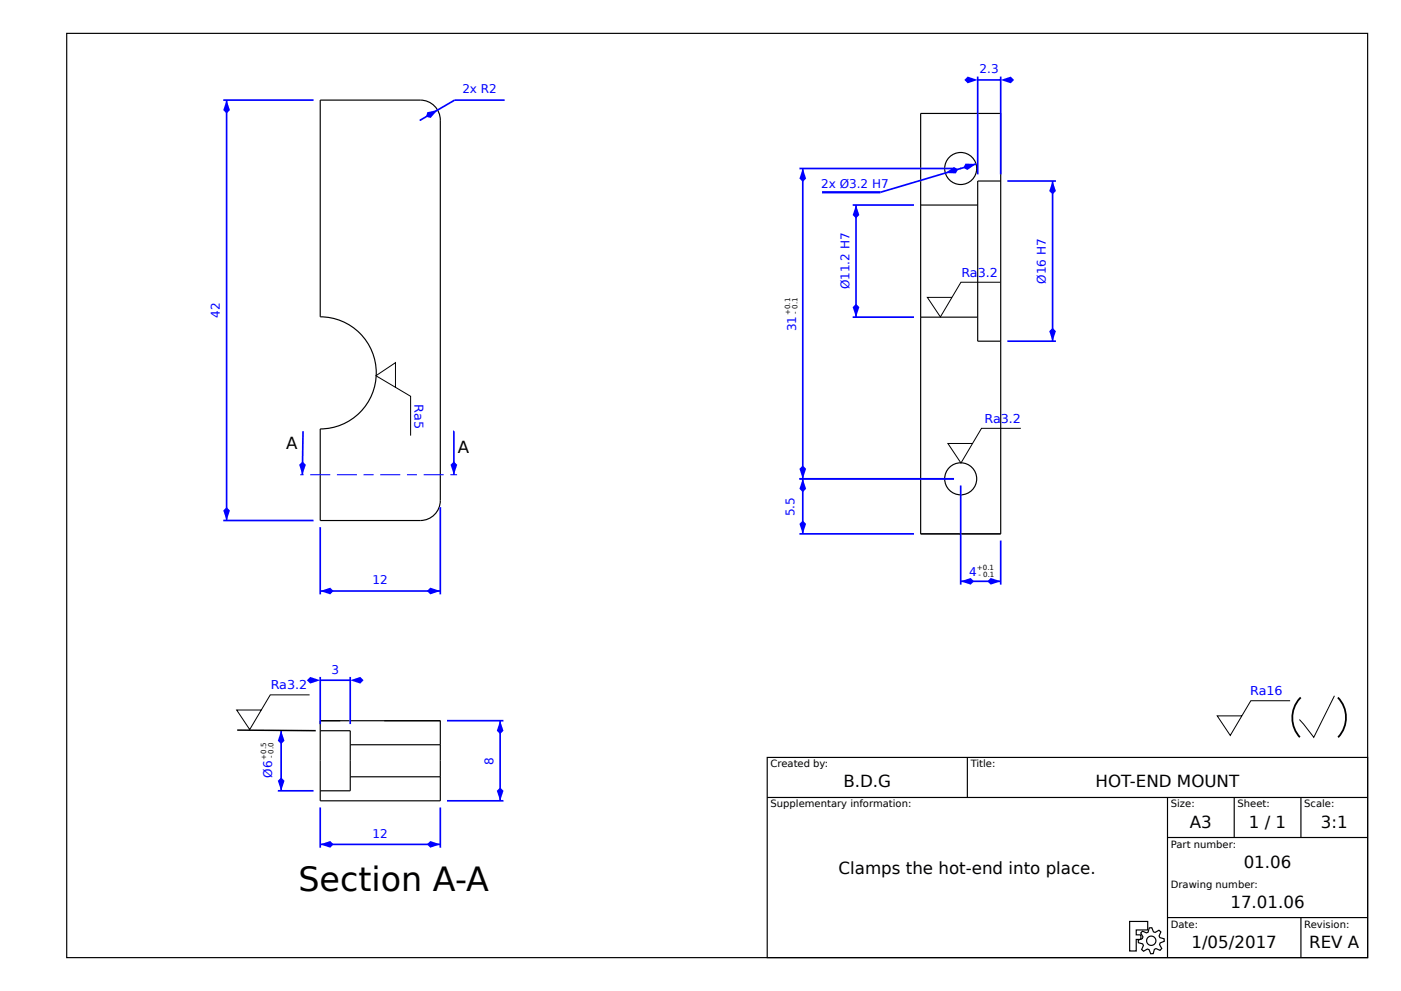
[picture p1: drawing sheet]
<svg xmlns="http://www.w3.org/2000/svg" width="420mm" height="297mm" viewBox="0 0 420 297" stroke-linecap="round" stroke-linejoin="round" font-family="sans-serif">
<g fill="none" stroke="#000" stroke-width=".35">
<path d="M20 10h390v277h-390zM96 30h30a6 6 0 0 1 6 6v114a6 6 0 0 1-6 6h-30v-27.4a16.8 16.8 0 0 0 16.8-16.9 16.8 16.8 0 0 0-16.8-16.8zM276 34h24v126h-24zM300 54.3h-6.9v48h6.9M276 61.4h17.1M276 95.1h17.1M96 216h36v24h-36zM96 219h9v18h-9M105 223.2h27M105 232.8h27M230 227h180v60h-180zM230 239h180"/>
<path d="M290 227v12M350 239v48M370 239v12M390 239v12M350 251h60M338.7 276.2h5.4v2.5h-3.5v1.5h1.4v1.3h-1.4v3.5h-1.9zM342.5 279.1l1.2 .5 .5-.2 .3-1.3 .8-.1 .5 1.3 .5 .2 1.1-.7 .6 .5-.5 1.2 .2 .5 1.3 .3v.8l-1.2 .5-.2 .5 .7 1.2-.5 .5-1.3-.5-.4 .2-.4 1.3h-.7l-.5-1.2-.5-.2-1.2 .7-.6-.5 .6-1.2-.3-.5-1.2-.4-.1-.7 1.3-.5 .1-.5-.6-1.2zM350 275h60M390 275v12"/>
<circle cx="288" cy="50.5" r="4.8"/>
<circle cx="288" cy="143.5" r="4.8"/>
<circle cx="345.1" cy="281.9" r="1.4"/>
</g>
<path d="M90 142.3h1M93 142.3h6M101 142.3h6M109 142.3h3M114 142.3h6M122 142.3h3M127 142.3h6M135 142.3h2" fill="none" stroke="#00f" stroke-width=".32"/>
<path d="M136.1 129.2v13.1" fill="none" stroke="#00f" stroke-width=".5"/>
<path d="M135.1 139.3l1-1 1 1-1 3z" fill="#00f"/>
<path d="M135.9 129.2h.2" fill="none" stroke="#00f" stroke-width=".5"/>
<path d="M90.8 129.2l-.2 13.1z" fill="#000" stroke="#00f" stroke-width=".5"/>
<path d="M89.7 139.3l1-1 1 1-1.1 3z" fill="#00f"/>
<path d="M96 202.9v14.2M96 203.9h9M105 202.9v14.1" fill="none" stroke="#00f" stroke-width=".5"/>
<g fill="#00f">
<path d="M105 203.9l3-1 1 1-1 1z"/>
<path d="M93 202.9l3 1-3 1-1-1z"/>
</g>
<path d="M134 216h16.9M149.9 216v24M134 240h16.9" fill="none" stroke="#00f" stroke-width=".5"/>
<g fill="#00f">
<path d="M149.9 236l1 1-1 3-1-3z"/>
<path d="M149.9 216l1 3-1 1-1-1z"/>
</g>
<path d="M66.9 30h27.1M67.9 30v126M66.9 156h27.1" fill="none" stroke="#00f" stroke-width=".5"/>
<g fill="#00f">
<path d="M66.9 153l1-1 1 1-1 3z"/>
<path d="M67.9 30l1 3-1 1-1-1z"/>
</g>
<path d="M96 158v20.1M132 152v26.1M96 177.1h36" fill="none" stroke="#00f" stroke-width=".5"/>
<g fill="#00f">
<path d="M129 176.1l3 1-3 1-1-1z"/>
<path d="M96 177.1l3-1 1 1-1 1z"/>
<circle cx="126" cy="36" r=".25"/>
</g>
<path d="M126 36l10.3-6z" fill="#000" stroke="#00f" stroke-width=".5"/>
<path d="M128.1 33.6l3.1-.6-2.1 2.4-1.4-.4z" fill="#00f"/>
<path d="M136.3 30h15" fill="none" stroke="#00f" stroke-width=".5"/>
<circle cx="288" cy="50.5" r=".25" fill="#00f"/>
<path d="M264 57.6l28.6-8.5z" fill="#000" stroke="#00f" stroke-width=".5"/>
<g fill="#00f">
<path d="M283.4 51.9l2.6-1.8 1.2 .6-.6 1.3z"/>
<path d="M289.4 49l3.2 .1-2.6 1.8-1.2-.6z"/>
</g>
<path d="M246.4 57.6h17.6" fill="none" stroke="#00f" stroke-width=".7" stroke-linecap="butt"/>
<path d="M255.6 61.4h18.4M256.6 61.4v33.7M255.6 95.1h18.4" fill="none" stroke="#00f" stroke-width=".5"/>
<g fill="#00f">
<path d="M256.6 91l1 1.1-1 3-1-3z"/>
<path d="M256.6 61.4l1 3-1 1.1-1-1.1z"/>
</g>
<path d="M302 54.3h14.5M315.6 54.3v48M302 102.3h14.5" fill="none" stroke="#00f" stroke-width=".5"/>
<g fill="#00f">
<path d="M314.5 99.3l1.1-1.1 .9 1.1-.9 3z"/>
<path d="M315.6 54.3l.9 3-.9 .9-1.1-.9z"/>
</g>
<path d="M293.1 23v29.2M293.1 24h6.9M300 23v29.2" fill="none" stroke="#00f" stroke-width=".5"/>
<g fill="#00f">
<path d="M300 24l3-1 1 1-1 1z"/>
<path d="M289.1 24l1-1 3 1-3 1z"/>
</g>
<path d="M96 242v12.1M96 253.1h36M132 242v12.1" fill="none" stroke="#00f" stroke-width=".5"/>
<g fill="#00f">
<path d="M96 253.1l3-1 1 1-1 1z"/>
<path d="M129 252.1l3 1-3 1-1-1z"/>
</g>
<path d="M84.3 219v18M83.3 237h10.7" fill="none" stroke="#00f" stroke-width=".5"/>
<g fill="#00f">
<path d="M84.3 233l1 1-1 3-1-3z"/>
<path d="M84.3 219l1 3-1 1-1-1z"/>
</g>
<path d="M299.9 84.6h-11.8l-6.2 10.4-3.9-5.9h7.4M386.8 210h-11.8l-6.2 10.4-3.9-5.9h7.4M400 208.5l-6.2 12.5-4.3-5.4" fill="none" stroke="#000" stroke-width=".3"/>
<path d="M389.7 209.3a8.1 8.1 0 0 1 10.8-.8 8.1 8.1 0 0 1 2 10.6 8 8 0 0 1-10.1 3.7 8 8 0 0 1-4.7-9.7 8.5 8.5 0 0 1 2-3.8z" fill="none" stroke="#000" stroke-width=".54" stroke-dasharray="13 13" stroke-linecap="butt"/>
<path d="M71.1 218.8l23.6 .2" fill="none" stroke="#000" stroke-width=".45"/>
<path d="M239.7 50.5h46.3M240.7 50.5v93M239.7 143.5h46.3" fill="none" stroke="#00f" stroke-width=".5"/>
<g fill="#00f">
<path d="M240.7 50.5l1 3-1 1-1-1z"/>
<path d="M239.7 140.5l1-1 1 1-1 3z"/>
</g>
<path d="M239.7 143.5h46.3M239.7 160h34.3M240.7 143.5v16.5" fill="none" stroke="#00f" stroke-width=".5"/>
<g fill="#00f">
<path d="M239.7 157l1-1 1 1-1 3z"/>
<path d="M240.7 143.5l1 3-1 1-1-1z"/>
</g>
<path d="M288 145.5v29.7M288 174.2h12M300 162v13.2" fill="none" stroke="#00f" stroke-width=".5"/>
<g fill="#00f">
<path d="M296 174.2l1-1 3 1-3 1z"/>
<path d="M288 174.2l3-1 1 1-1 1z"/>
</g>
<path d="M118.6 116.1v-7.4l-5.9 3.9 10.4 6.2v11.8M306 128.4h-11.8l-6.1 10.4-3.9-5.9h7.4M92.8 208.2h-11.8l-6.1 10.4-4-5.8h7.4" fill="none" stroke="#000" stroke-width=".3"/>
<text font-size="10" x="89.5" y="267.1">Section A-A</text>
<g font-size="5">
<text x="85.8" y="134.7">A</text>
<text x="137.3" y="135.9">A</text>
<text x="252.8" y="236">B.D.G</text>
<text x="328.4" y="236">HOT-END MOUNT</text>
<text x="356.7" y="248">A3</text>
<text x="374.4" y="248">1 / 1</text>
<text x="396" y="248">3:1</text>
<text x="251.4" y="262">Clamps the hot-end into place.</text>
<text x="372.8" y="260">01.06</text>
<text x="368.9" y="272">17.01.06</text>
<text x="357.2" y="284">1/05/2017</text>
<text x="392.4" y="284">REV A</text>
</g>
<g font-size="3.7" fill="#00f">
<text x="288.2" y="83">Ra3.2</text>
<text x="124.3" y="121.1" transform="rotate(90 124.3 121.1)">Ra5</text>
<text x="295.1" y="126.8">Ra3.2</text>
<text x="81.2" y="206.6">Ra3.2</text>
<text x="374.8" y="208.3">Ra16</text>
</g>
<g font-size="3.6" fill="#00f">
<text x="293.7" y="22">2.3</text>
<text x="138.6" y="28">2x R2</text>
<text x="246.2" y="56.5">2x Ø3.2 H7</text>
<text x="254.6" y="86.8" transform="rotate(-90 254.6 86.8)">Ø11.2 H7</text>
<text x="313.5" y="85" transform="rotate(-90 313.5 85)">Ø16 H7</text>
<text x="65.9" y="95.3" transform="rotate(-90 65.9 95.3)">42</text>
<text x="238.7" y="99.3" transform="rotate(-90 238.7 99.3)">31</text>
<text x="238.2" y="154.8" transform="rotate(-90 238.2 154.8)">5.5</text>
<text x="290.5" y="172.6">4</text>
<text x="111.7" y="175.1">12</text>
<text x="99.4" y="201.9">3</text>
<text x="81.6" y="233.1" transform="rotate(-90 81.6 233.1)">Ø6</text>
<text x="147.9" y="229.1" transform="rotate(-90 147.9 229.1)">8</text>
<text x="111.7" y="251.1">12</text>
</g>
<g font-size="3">
<text x="231" y="230">Created by:</text>
<text x="291" y="230">Title:</text>
<text x="231" y="242">Supplementary information:</text>
<text x="351" y="242">Size:</text>
<text x="371" y="242">Sheet:</text>
<text x="391" y="242">Scale:</text>
<text x="351" y="254">Part number:</text>
<text x="351" y="266">Drawing number:</text>
<text x="351" y="278">Date:</text>
<text x="391" y="278">Revision:</text>
</g>
<g font-size="2.1">
<text x="236.8" y="94.4" transform="rotate(-90 236.8 94.4)">+0.1</text>
<text x="239.1" y="94" transform="rotate(-90 239.1 94)">- 0.1</text>
<text x="292.9" y="170.7">+0.1</text>
<text x="293.3" y="173">- 0.1</text>
<text x="79.8" y="227.7" transform="rotate(-90 79.8 227.7)">+0.5</text>
<text x="82" y="227.3" transform="rotate(-90 82 227.3)">- 0.0</text>
</g>
</svg>
